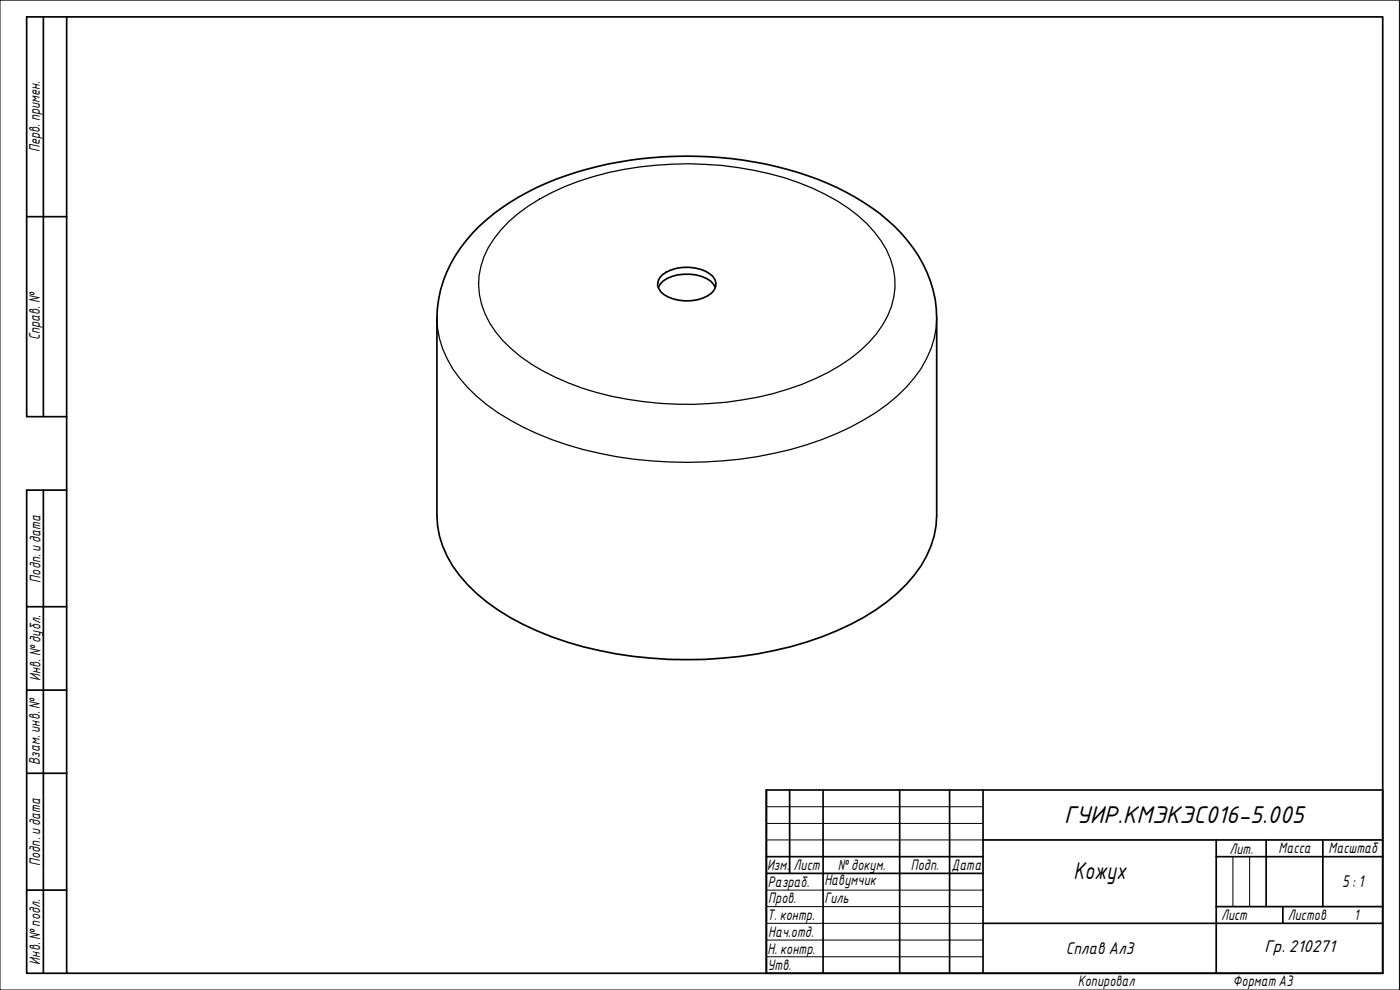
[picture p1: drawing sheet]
<svg xmlns="http://www.w3.org/2000/svg" width="420mm" height="297mm" viewBox="0 0 420 297" stroke-linecap="round" stroke-linejoin="round" font-family="sans-serif">
<path d="M152.7 66.5a66.1 66.1 0 0 1 29.8-14.7 104.4 104.4 0 0 1 57.1 3 53.9 53.9 0 0 1 22.8 14.8 22.8 22.8 0 0 1 .6 30.6 47.6 47.6 0 0 1-18.3 13.4 100.3 100.3 0 0 1-61.1 5.3 68 68 0 0 1-30.2-14.3 25.6 25.6 0 0 1-9.6-21.9 27.2 27.2 0 0 1 8.9-16.2zM131.1 95.4a32.2 32.2 0 0 0 11.9 23.5 78.2 78.2 0 0 0 31.9 16 125.2 125.2 0 0 0 71.8-3 62.4 62.4 0 0 0 27.6-18.4 29 29 0 0 0 6.8-18.1" fill="none" stroke="#000" stroke-width=".38"/>
<path d="M143.8 67.9a76.9 76.9 0 0 1 35.5-17.9 114.1 114.1 0 0 1 69 5 62.7 62.7 0 0 1 24 17.1 37.1 37.1 0 0 1 8.8 23.3v59.3a30.1 30.1 0 0 1-9.1 20.7 69.7 69.7 0 0 1-29.9 17.2 124.3 124.3 0 0 1-76.6-1.5 62.4 62.4 0 0 1-27.6-18.5 29.1 29.1 0 0 1-6.8-17.9v-59.3a38.5 38.5 0 0 1 12.7-27.5zM197.5 86.3a8.3 8.3 0 0 1 7.7-4 10.7 10.7 0 0 1 8.9 3l.6 1M198.8 82.5a12.7 12.7 0 0 1 15.1 .4 3.7 3.7 0 0 1-1.6 5.9 12.9 12.9 0 0 1-14-1.2 3.3 3.3 0 0 1 .5-5.1z" fill="none" stroke="#000" stroke-width=".51"/>
<g fill="none" stroke="#000" stroke-width=".51">
<path d="M230 237h185v55h-185zM237 237v25.1M247 237v55M270 237v55M285 237v55M295 237v55M230 257h65M295 252h120M365 257h50M365 252v40M380 252v20M397 252v20"/>
<path d="M230 262.1h65M295 277h120M365 272h50M385 272v5"/>
</g>
<path d="M230 242h65M230 247.1h65M230 252h65M370 257v15M375 257v15M230 267.1h65M230 272h65M230 277h65M230 282.1h65M230 287.1h65" fill="none" stroke="#000" stroke-width=".3"/>
<path d="M0 0h420v297h-420z" fill="none" stroke="#000" stroke-width=".3"/>
<path d="M20 5.1h395v286.9h-395z" fill="none" stroke="#000" stroke-width=".51"/>
<path d="M13 5.1v119.9M20 5.1h-12v119.9h12M8 65h12M13 147.1v144.9M20 147.1h-12v144.9h12M8 182h12M8 207.1h12M8 232h12M8 267.1h12" fill="none" stroke="#000" stroke-width=".51"/>
<g font-size="7">
<text x="319.3" y="247">ГУИР.КМЭКЭС016-5.005</text>
<text x="322.2" y="263.8">Кожух</text>
</g>
<g font-size="4.9">
<text x="402.8" y="266.2">5: 1</text>
<text x="319.8" y="286.3">Сплав Ал3</text>
<text x="379.5" y="285.7">Гр. 210271</text>
</g>
<g font-size="4.4">
<text x="11.9" y="45.6" transform="rotate(-90 11.9 45.6)">Перв. примен.</text>
<text x="12" y="102.2" transform="rotate(-90 12 102.2)">Справ. №</text>
<text x="12.2" y="174.8" transform="rotate(-90 12.2 174.8)">Подп. идата</text>
<text x="12.2" y="204.3" transform="rotate(-90 12.2 204.3)">Инв. №дубл.</text>
<text x="12" y="229.5" transform="rotate(-90 12 229.5)">Взам. инв. №</text>
<text x="369" y="256.1">Лит.</text>
<text x="383.7" y="256.1">Масса</text>
<text x="398.7" y="256.1">Масштаб</text>
<text x="12.1" y="259.8" transform="rotate(-90 12.1 259.8)">Подп. идата</text>
<text x="230.2" y="261.1">Изм.</text>
<text x="238.2" y="261.1">Лист</text>
<text x="251.5" y="261">№докум.</text>
<text x="273.4" y="261.2">Подп.</text>
<text x="285.6" y="261.2">Дата</text>
<text x="230.4" y="266.1">Разраб.</text>
<text x="247.4" y="265.7">Навумчик</text>
<text x="230.6" y="271.1">Пров.</text>
<text x="247.4" y="271.1">Гиль</text>
<text x="230.3" y="276.1">Т. контр.</text>
<text x="230.5" y="281.1">Нач.отд.</text>
<text x="366.5" y="276.1">Лист</text>
<text x="386.5" y="276.1">Листов</text>
<text x="406.4" y="276">1</text>
<text x="230.4" y="286.1">Н. контр.</text>
<text x="12.1" y="289.4" transform="rotate(-90 12.1 289.4)">Инв. №подл.</text>
<text x="230.3" y="291.1">Утв.</text>
<text x="323.5" y="295.8">Копировал</text>
<text x="370" y="295.7">Формат A3</text>
</g>
</svg>
